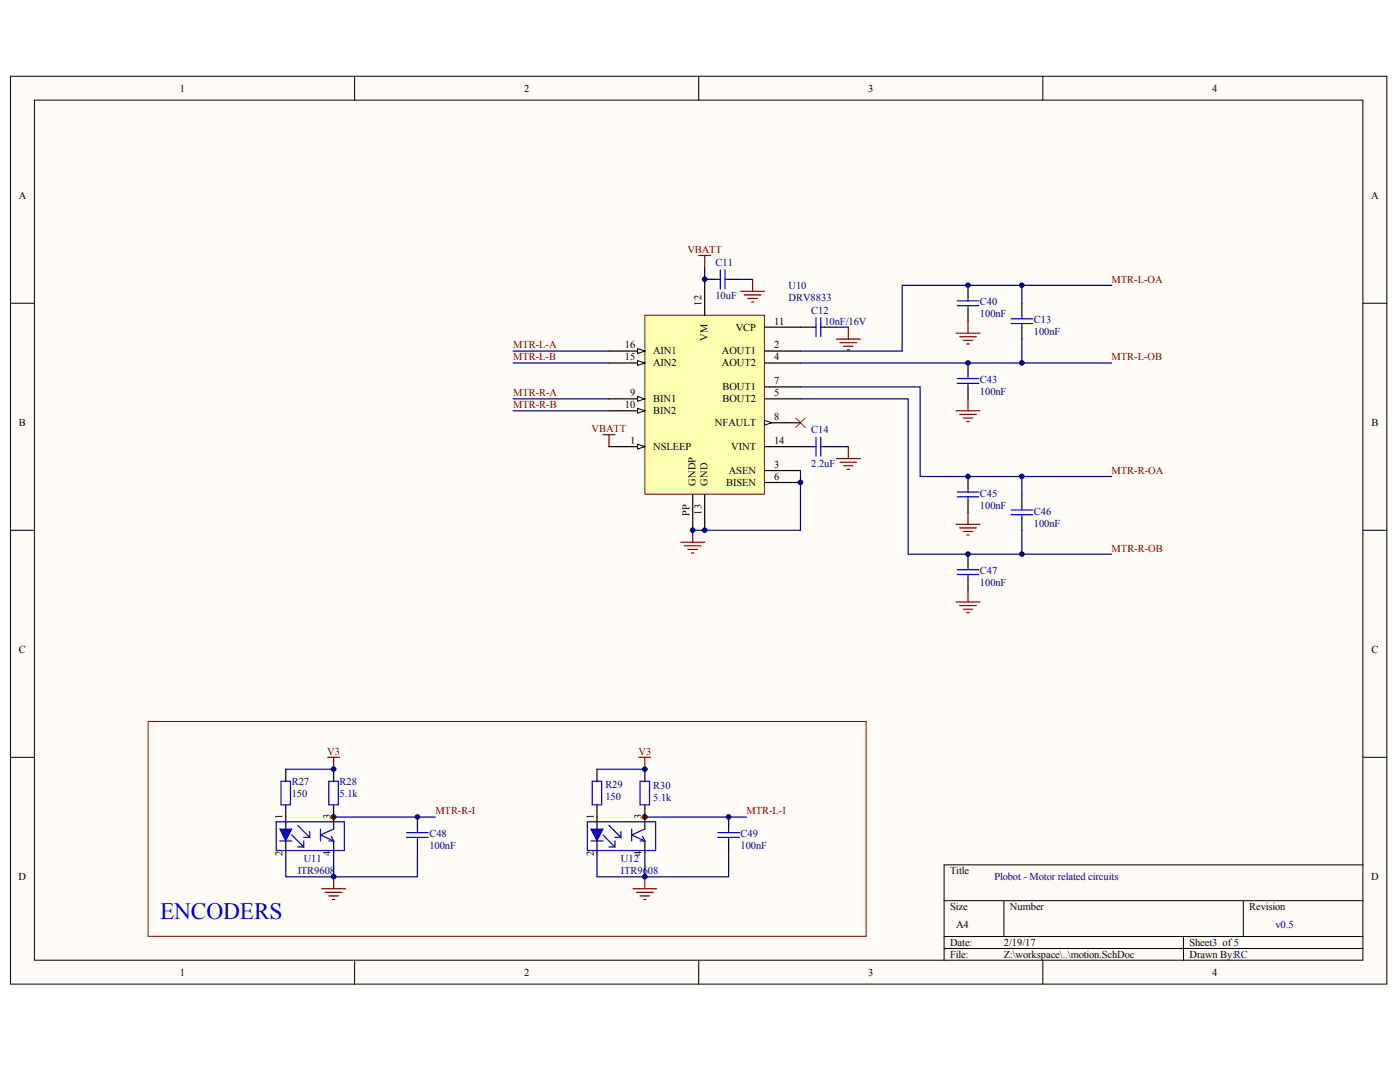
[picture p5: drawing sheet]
<svg xmlns="http://www.w3.org/2000/svg" width="271mm" height="206mm" viewBox="0 0 271 206" stroke-linecap="round" stroke-linejoin="round" font-family="sans-serif">
<g fill="#fffcf8" stroke="#000" stroke-width=".19">
<path d="M2 14.7h266.4v175.7h-266.4z"/>
<path d="M6.7 19.4h257.1v166.3h-257.1z"/>
</g>
<g fill="none" stroke="#000" stroke-width=".19">
<path d="M68.6 14.7v4.7M135.2 14.7v4.7M201.8 14.7v4.7M2 58.7h4.7M263.8 58.7h4.6M2 102.6h4.7M263.8 102.6h4.6M2 146.5h4.7M263.8 146.5h4.6M182.7 174.2h81.1M194.3 174.2v7M240.6 174.2v7"/>
<path d="M263.8 167.3h-81.1v18.5M68.6 185.8v4.6M135.2 185.8v4.6M182.7 181.2h81.1M182.7 183.5h81.1M201.8 185.8v4.6M229 181.2v4.6"/>
</g>
<g fill="#000080" stroke="#000080" stroke-width=".19">
<circle cx="64.6" cy="158" r=".45"/>
<circle cx="124.8" cy="158" r=".45"/>
</g>
<g fill="none" stroke="#800000" stroke-width=".23">
<path d="M135.2 49.4h2.3M136.4 49.4v2.3M143.3 56.4h4.7M144 57h3.3M144.7 57.7h1.9M145.4 58.4h.5M145.6 54v2.4M161.9 65.6h4.6M162.6 66.3h3.2M163.2 67h1.9M163.9 67.7h.5M164.2 63.3v2.3"/>
<path d="M185 79.5h4.7M185 64.4h4.7M185.7 65.1h3.3M186.4 65.8h1.9M187.1 66.5h.5M187.3 62.1v2.3M187.3 77.2v2.3M116.7 84.1h2.3M117.8 84.1v2.3M161.9 88.7h4.6M162.6 89.4h3.2M163.2 90.1h1.9"/>
<path d="M163.9 90.8h.5M164.2 86.4v2.3M185.7 80.2h3.3M186.4 80.9h1.9M187.1 81.5h.5M187.3 99.1v2.3M131.7 104.9h4.7M132.4 105.6h3.3M133.1 106.3h1.9M133.8 107h.5M134.1 102.6v2.3M185 116.5h4.7"/>
<path d="M185 101.4h4.7M185.7 117.1h3.3M185.7 102.1h3.3M186.4 117.8h1.9M186.4 102.8h1.9M187.1 118.5h.5M187.1 103.5h.5M187.3 114.1v2.4M63.4 146.5h2.3M64.6 146.5v2.3M123.6 146.5h2.4M124.8 146.5v2.3"/>
<path d="M62.3 171.9h4.6M62.9 172.6h3.3M63.6 173.3h1.9M64.3 174h.5M64.6 169.6v2.3M122.5 171.9h4.6M123.2 172.6h3.2M123.9 173.3h1.8M124.6 174h.4M124.8 169.6v2.3"/>
</g>
<g fill="none" stroke="#000080" stroke-width=".23">
<path d="M136.4 51.7v2.3M143.3 54h2.3M197.8 55.2v3.5M215.1 55.2h-40.5v12.7h-19.7M154.9 74.8h23.2v17.4h37M154.9 77.2h20.9v30h39.3M154.9 70.2h60.2M161.9 63.3h2.3M197.8 65.6v4.6M154.9 91v11.6h-20.8M161.9 86.4h2.3M197.8 92.2v3.4"/>
<path d="M197.8 102.6v4.6M55.3 148.8h9.3M64.6 158.1h19.7M115.5 148.8h9.3M124.8 158.1h19.7M55.3 165v4.6h25.5v-4.6M64.6 165v4.6M115.5 165v4.6h9.3M124.8 165v4.6h16.2v-4.6"/>
</g>
<path d="M154 80.9l1.8 1.8M155.8 80.9l-1.8 1.8" fill="none" stroke="#f00" stroke-width=".19"/>
<g fill="#800000" stroke="#800000" stroke-width=".19">
<circle cx="124.8" cy="158" r=".45"/>
<circle cx="64.6" cy="158" r=".45"/>
</g>
<path d="M28.7 139.6h138.9v41.5h-138.9z" fill="none" stroke="#800000" stroke-width=".19"/>
<path d="M55.3 148.8v2.3M55.3 155.7v2.4M64.6 148.8v2.3M64.6 155.7v2.4" fill="none" stroke="#000" stroke-width=".23"/>
<path d="M54.4 151.1h1.8v4.6h-1.8zM63.6 151.1h1.9v4.6h-1.9z" fill="none" stroke="#00f" stroke-width=".23"/>
<path d="M54.1 160.4h2.4l-1.2 2.3z" fill="#0000bf" stroke="#00f" stroke-width=".19"/>
<path d="M53.4 159h13.3v5.5h-13.3zM57.6 159.7l2.3 2.3v-1.2M54.1 162.7h2.4M56.5 161.5l2.3 2.3v-1.1M57.6 163.8h1.2M58.8 162h1.1M62 160.4v2.3M64.1 161.8l.5 .9h-1M64.6 160.4l-2.6 1.1 2.6 1.2" fill="none" stroke="#0000bf" stroke-width=".23"/>
<path d="M55.3 158.1v2.3M64.6 158.1v2.3M80.8 158.1v2.3M115.5 148.8v2.3M115.5 155.7v2.4M124.8 148.8v2.3M124.8 155.7v2.4M55.3 162.7v2.3M64.6 162.7v2.3M80.8 162.7v2.3" fill="none" stroke="#000" stroke-width=".23"/>
<path d="M114.6 151.1h1.8v4.6h-1.8zM123.9 151.1h1.8v4.6h-1.8zM78.7 161.1h4.2M78.7 162h4.2M80.8 160.4v.7M80.8 162v.7" fill="none" stroke="#00f" stroke-width=".23"/>
<path d="M114.4 160.4h2.3l-1.2 2.3z" fill="#0000bf" stroke="#00f" stroke-width=".19"/>
<path d="M113.7 159h13.2v5.5h-13.2zM117.8 159.7l2.4 2.3v-1.2M114.4 162.7h2.3M116.7 161.5l2.3 2.3v-1.1M117.8 163.8h1.2M119 162h1.2M122.2 160.4v2.3M124.3 161.8l.5 .9h-.9M124.8 160.4l-2.6 1.1 2.6 1.2" fill="none" stroke="#0000bf" stroke-width=".23"/>
<g fill="none" stroke="#000" stroke-width=".23">
<path d="M136.4 54h2.3M141 54h2.3M187.3 55.2v2.3M187.3 59.8v2.3M197.8 58.7v2.3M154.9 63.3h2.3M159.5 63.3h2.4M187.3 70.2v2.3M187.3 74.8v2.4M197.8 63.3v2.3M154.9 86.4h2.3M159.5 86.4h2.4"/>
<path d="M187.3 92.2v2.3M187.3 96.8v2.3M197.8 95.6v2.4M187.3 107.2v2.3M187.3 111.8v2.3M197.8 100.3v2.3M115.5 158.1v2.3M124.8 158.1v2.3M141 158.1v2.3M115.5 162.7v2.3M124.8 162.7v2.3M141 162.7v2.3"/>
</g>
<g fill="none" stroke="#00f" stroke-width=".23">
<path d="M138.7 54h.7M139.4 52.2v3.7M140.3 52.2v3.7M140.3 54h.7M185.3 58.2h4.1M185.3 59.1h4.1M187.3 57.5v.7M187.3 59.1v.7M157.2 63.3h.7M157.9 61.4v3.7M158.8 61.4v3.7M158.8 63.3h.7"/>
<path d="M185.3 73.2h4.1M185.3 74.2h4.1M187.3 72.5v.7M187.3 74.2v.6M195.7 61.7h4.1M195.7 62.6h4.1M197.8 61v.7M197.8 62.6v.7M157.2 86.4h.7M157.9 84.6v3.7M158.8 84.6v3.7M158.8 86.4h.7"/>
<path d="M185.3 95.2h4.1M185.3 96.1h4.1M187.3 94.5v.7M187.3 96.1v.7M195.7 98.7h4.1M195.7 99.6h4.1M197.8 98v.7M197.8 99.6v.7M185.3 110.2h4.1M185.3 111.1h4.1M187.3 109.5v.7M187.3 111.1v.7"/>
<path d="M138.9 161.1h4.2M138.9 162h4.2M141 160.4v.7M141 162v.7"/>
</g>
<path d="M124.8 61h23.1v34.6h-23.1z" fill="#ffffb0" stroke="#800000" stroke-width=".19"/>
<path d="M117.8 67.9h7" fill="none" stroke="#000" stroke-width=".23"/>
<path d="M123.4 67.4l1.4 .5-1.4 .5z" fill="#fffcf8" stroke="#000" stroke-width=".19"/>
<path d="M117.8 70.2h7" fill="none" stroke="#000" stroke-width=".23"/>
<path d="M123.4 69.8l1.4 .4-1.4 .5z" fill="#fffcf8" stroke="#000" stroke-width=".19"/>
<path d="M117.8 77.2h7" fill="none" stroke="#000" stroke-width=".23"/>
<path d="M123.4 76.7l1.4 .5-1.4 .4z" fill="#fffcf8" stroke="#000" stroke-width=".19"/>
<path d="M117.8 79.5h7" fill="none" stroke="#000" stroke-width=".23"/>
<path d="M123.4 79l1.4 .5-1.4 .4z" fill="#fffcf8" stroke="#000" stroke-width=".19"/>
<path d="M117.8 86.4h7" fill="none" stroke="#000" stroke-width=".23"/>
<path d="M123.4 85.9l1.4 .5-1.4 .5z" fill="#fffcf8" stroke="#000" stroke-width=".19"/>
<path d="M134.1 95.6v7M136.4 95.6v7M148 93.3h6.9M148 91h6.9M148 86.4h6.9M148 81.8h6.9" fill="none" stroke="#000" stroke-width=".23"/>
<path d="M148 81.3l1.3 .5-1.3 .4z" fill="#fffcf8" stroke="#000" stroke-width=".19"/>
<path d="M136.4 54v7M148 77.2h6.9M148 74.8h6.9M148 67.9h6.9M148 70.2h6.9M148 63.3h6.9" fill="none" stroke="#000" stroke-width=".23"/>
<path d="M99.3 79.5h18.5M99.3 77.2h18.5M99.3 70.2h18.5M99.3 67.9h18.5" fill="none" stroke="#000080" stroke-width=".23"/>
<g fill="#000080" stroke="#000080" stroke-width=".19">
<circle cx="64.6" cy="169.6" r=".45"/>
<circle cx="64.6" cy="148.8" r=".45"/>
<circle cx="80.8" cy="158" r=".45"/>
<circle cx="124.8" cy="169.6" r=".45"/>
<circle cx="124.8" cy="148.8" r=".45"/>
<circle cx="134.1" cy="102.6" r=".45"/>
<circle cx="136.4" cy="102.6" r=".45"/>
<circle cx="136.4" cy="54" r=".45"/>
<circle cx="141" cy="158" r=".45"/>
<circle cx="154.9" cy="93.3" r=".44"/>
<circle cx="187.3" cy="107.2" r=".45"/>
<circle cx="187.3" cy="92.2" r=".45"/>
<circle cx="187.3" cy="70.2" r=".45"/>
<circle cx="187.3" cy="55.2" r=".45"/>
<circle cx="197.8" cy="107.2" r=".45"/>
<circle cx="197.8" cy="92.2" r=".45"/>
<circle cx="197.8" cy="70.2" r=".45"/>
<circle cx="197.8" cy="55.2" r=".45"/>
</g>
<text font-size="4.5" fill="#00f" x="31" y="177.8">ENCODERS</text>
<g font-size="2">
<text x="34.8" y="17.7">1</text>
<text x="101.4" y="17.7">2</text>
<text x="168" y="17.7">3</text>
<text x="234.6" y="17.7">4</text>
<text x="3.6" y="38.5">A</text>
<text x="265.4" y="38.5">A</text>
<text x="135.8" y="59.1" transform="rotate(-90 135.8 59.1)">12</text>
<text x="136.9" y="66" transform="rotate(-90 136.9 66)">VM</text>
<text x="142.4" y="63.9">VCP</text>
<text x="149.8" y="62.8">11</text>
<text x="120.9" y="67.4">16</text>
<text x="120.9" y="69.7">15</text>
<text x="126.4" y="68.6">AIN1</text>
<text x="126.4" y="70.9">AIN2</text>
<text x="139.7" y="68.6">AOUT1</text>
<text x="139.7" y="70.9">AOUT2</text>
<text x="149.8" y="67.4">2</text>
<text x="149.8" y="69.7">4</text>
<text x="121.9" y="76.7">9</text>
<text x="126.4" y="77.8">BIN1</text>
<text x="139.8" y="77.8">BOUT2</text>
<text x="139.8" y="75.5">BOUT1</text>
<text x="149.8" y="76.7">5</text>
<text x="149.8" y="74.3">7</text>
<text x="3.7" y="82.4">B</text>
<text x="120.9" y="79">10</text>
<text x="126.4" y="80.1">BIN2</text>
<text x="138.4" y="82.4">NFAULT</text>
<text x="149.8" y="81.3">8</text>
<text x="265.4" y="82.4">B</text>
<text x="121.9" y="85.9">1</text>
<text x="126.4" y="87.1">NSLEEP</text>
<text x="141.5" y="87.1">VINT</text>
<text x="149.8" y="85.9">14</text>
<text x="134.6" y="94" transform="rotate(-90 134.6 94)">GNDP</text>
<text x="136.9" y="94" transform="rotate(-90 136.9 94)">GND</text>
<text x="140.5" y="94">BISEN</text>
<text x="141.1" y="91.7">ASEN</text>
<text x="149.8" y="92.8">6</text>
<text x="149.8" y="90.5">3</text>
<text x="133.4" y="99.9" transform="rotate(-90 133.4 99.9)">PP</text>
<text x="135.8" y="99.6" transform="rotate(-90 135.8 99.6)">13</text>
<text x="3.7" y="126.4">C</text>
<text x="265.4" y="126.4">C</text>
<text x="54.7" y="158.5" transform="rotate(-90 54.7 158.5)">1</text>
<text x="64" y="158.5" transform="rotate(-90 64 158.5)">3</text>
<text x="114.9" y="158.5" transform="rotate(-90 114.9 158.5)">1</text>
<text x="124.2" y="158.5" transform="rotate(-90 124.2 158.5)">3</text>
<text x="54.7" y="165.6" transform="rotate(-90 54.7 165.6)">2</text>
<text x="64" y="165.6" transform="rotate(-90 64 165.6)">4</text>
<text x="114.9" y="165.6" transform="rotate(-90 114.9 165.6)">2</text>
<text x="124.2" y="165.6" transform="rotate(-90 124.2 165.6)">4</text>
<text x="3.6" y="170.3">D</text>
<text x="183.9" y="169.1">Title</text>
<text x="265.4" y="170.3">D</text>
<text x="183.9" y="176.1">Size</text>
<text x="185" y="179.5">A4</text>
<text x="195.4" y="176.1">Number</text>
<text x="241.8" y="176.1">Revision</text>
<text x="183.9" y="183">Date:</text>
<text x="183.9" y="185.3">File:</text>
<text x="194.3" y="183">2/19/17</text>
<text x="194.3" y="185.3">Z:\workspace\..\motion.SchDoc</text>
<text x="230.2" y="183">Sheet3 of5</text>
<text x="230.2" y="185.3">Drawn By:RC</text>
<text x="34.8" y="188.8">1</text>
<text x="101.4" y="188.8">2</text>
<text x="168" y="188.8">3</text>
<text x="234.6" y="188.8">4</text>
</g>
<g font-size="2" fill="#800000">
<text x="133" y="48.9">VBATT</text>
<text x="215.1" y="54.7">MTR-L-OA</text>
<text x="99.3" y="67.4">MTR-L-A</text>
<text x="99.3" y="69.7">MTR-L-B</text>
<text x="215.1" y="69.7">MTR-L-OB</text>
<text x="99.3" y="76.7">MTR-R-A</text>
<text x="99.3" y="79">MTR-R-B</text>
<text x="114.5" y="83.6">VBATT</text>
<text x="215.1" y="91.7">MTR-R-OA</text>
<text x="215.1" y="106.7">MTR-R-OB</text>
<text x="63.3" y="146">V3</text>
<text x="123.6" y="146">V3</text>
<text x="84.3" y="157.6">MTR-R-I</text>
<text x="144.5" y="157.6">MTR-L-I</text>
</g>
<g font-size="2" fill="#000080">
<text x="138.5" y="51.5">C11</text>
<text x="138.5" y="57.9">10uF</text>
<text x="152.6" y="55.9">U10</text>
<text x="152.6" y="58.2">DRV8833</text>
<text x="189.7" y="59.1">C40</text>
<text x="157" y="60.7">C12</text>
<text x="159.5" y="62.8">10nF/16V</text>
<text x="189.7" y="61.4">100nF</text>
<text x="200.1" y="62.6">C13</text>
<text x="200.1" y="64.9">100nF</text>
<text x="189.7" y="74.1">C43</text>
<text x="189.7" y="76.4">100nF</text>
<text x="157" y="83.8">C14</text>
<text x="157" y="90.3">2.2uF</text>
<text x="189.7" y="96.1">C45</text>
<text x="189.7" y="98.4">100nF</text>
<text x="200.1" y="99.5">C46</text>
<text x="200.1" y="101.9">100nF</text>
<text x="189.7" y="111.1">C47</text>
<text x="189.7" y="113.4">100nF</text>
<text x="56.5" y="154.1">150</text>
<text x="56.5" y="151.8">R27</text>
<text x="65.7" y="154.1">5.1k</text>
<text x="65.7" y="151.8">R28</text>
<text x="117.1" y="154.8">150</text>
<text x="117.1" y="152.5">R29</text>
<text x="126.4" y="155">5.1k</text>
<text x="126.4" y="152.7">R30</text>
<text x="83.1" y="162">C48</text>
<text x="143.3" y="162">C49</text>
<text x="58.8" y="166.8">U11</text>
<text x="83.1" y="164.3">100nF</text>
<text x="120.2" y="166.8">U12</text>
<text x="143.3" y="164.3">100nF</text>
<text x="57.6" y="169.1">ITR9608</text>
<text x="120.2" y="169.1">ITR9608</text>
<text x="192.4" y="170.3">Plobot - Motor related circuits</text>
<text x="246.9" y="179.5">v0.5</text>
</g>
</svg>
